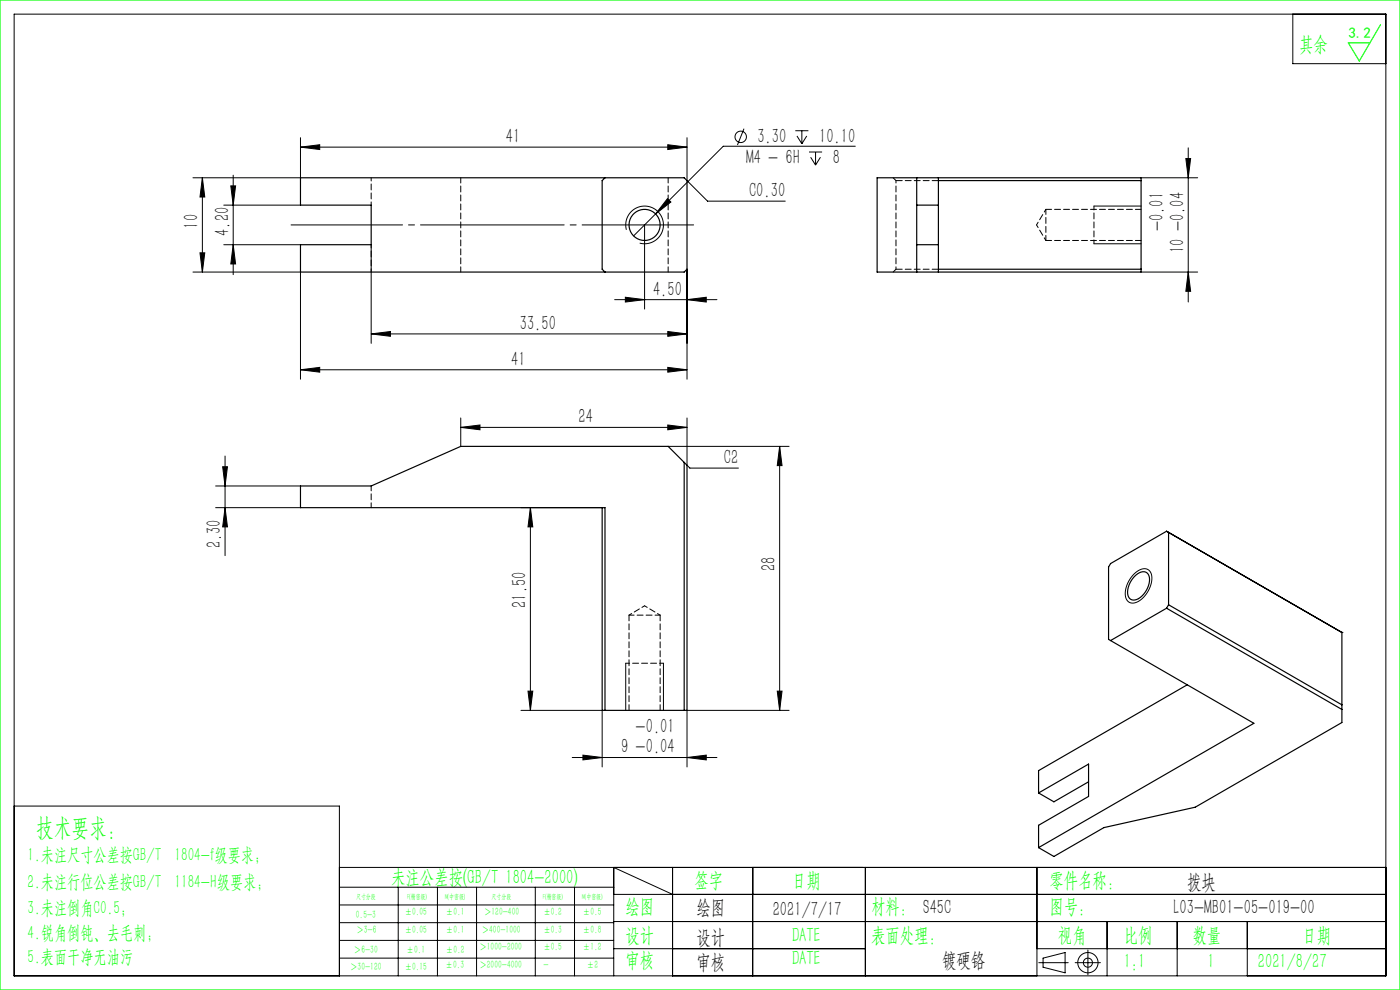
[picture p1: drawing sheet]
<svg xmlns="http://www.w3.org/2000/svg" width="297mm" height="210mm" viewBox="0 0 297 210" stroke-linecap="round" stroke-linejoin="round" font-family="sans-serif">
<g fill="none" stroke="#000" stroke-width=".21">
<path d="M3 3h291v204h-291zM274.3 3v10.5h19.7M42.9 37.7v20M42.9 37.7l.5 4.1h-1zM49 39.4h1l-.5 4.1zM49.5 37.2v21.1M63.7 31.2l4.1-.5v1zM63.7 29.2v8.5h-22.8M63.7 31.2h82M141.7 30.7l4 .5-4 .5zM145.7 29.2v9.1l4.4 4.4h16.5M157.8 27.3l-1.4 3.5"/>
<path d="M168.7 27.7h2.8M169.1 28.8l1 1.7M170.1 27.7v2.8M171.1 28.8l-1 1.7M171.6 32.2h2.8M172 33.4l1 1.6M173 32.2v2.8M174.1 33.4l-1.1 1.6M181.4 31h-28l-19 19M242.1 37.7h12M251.6 33.6h1l-.5 4.1zM252.1 31.4v32.7"/>
<path d="M40.9 57.7h22.8v22.7M42.4 53.6h1l-.5 4.1zM47.5 51.9h16.2M47.5 43.5h16.2M49.5 51.9l.5 4.1h-1zM78.7 51.9v20.9M132.9 48.7a4 4 0 0 1 3.5-5 4 4 0 0 1 4.3 4.4 4 4 0 0 1-5 3.5M136.7 47.7v17.9M141.6 42.1l.7 .8-3.2 2.5zM145.7 57.1v23.3M232.1 51.7h10M232.1 43.7h10"/>
<path d="M242.1 57.7h12M252.1 57.7l.5 4.1h-1zM63.7 78.4l4.1-.5v1zM63.7 78.4h82M78.7 70.8l4.1-.5v1zM78.7 70.8h67M130.4 63.6h21.7M132.7 63.1l4 .5-4 .5zM141.7 70.3l4 .5-4 .5zM141.7 77.9l4 .5-4 .5zM145.7 63.6l4.1-.5v1zM47.2 99h1.1l-.6 4.1z"/>
<path d="M47.7 96.7v21.2M97.7 90.7l4.1-.5v1zM97.7 88.7v6M97.7 90.7h48M141.7 90.2l4 .5-4 .5zM141.7 94.7h25.7M145.7 88.7v10l.7 .6h10.3M165.4 94.7l.5 4.1h-1zM165.4 94.7v56M45.7 103.1h18M45.7 107.7h18M47.7 107.7l.6 4.1h-1.1z"/>
<path d="M110.5 107.7h17.2M112.5 107.7l.5 4.1h-1zM112.5 107.7v43M240.5 121.8a2.39 2.39 0 0 1 3.3-.8 4 4 0 0 1-.4 4.7 3.6 3.6 0 0 1-3.7 2.1 2.65 2.65 0 0 1-.7-3.4l.5-1.3zM110.5 150.7h17.2v12M112 146.6h1l-.5 4.1zM132.7 140.7v10M140.7 140.7v10M164.9 146.6h1l-.5 4.1zM167.4 150.7h-21.7v12M3 171h69v36M121.4 160.7h30.7"/>
<path d="M123.7 160.2l4 .5-4 .5zM145.7 160.7l4.1-.5v1zM72 184h222M72 188.2h58.2M72 192h58.2M72 195.7h58.2M72 199.5h58.2M84.5 188.2v18.8M92.8 188.2v18.8M101.1 188.2v18.8M113.6 188.2v18.8M121.9 188.2v18.8"/>
<path d="M130.2 189.7h163.8M130.2 195.5h163.8M142.7 189.7l-12.5-5.7v23M142.7 184v23M159.7 184v23M183.6 184v23M220 184v23M234.9 195.5v11.5M249.7 195.5v11.5M264.6 195.5v11.5M72 203.2h58.2M130.2 201.2h53.4"/>
<path d="M220 201.2h74M220.4 204.2h6.2M221.3 203.2l4.7-1.1v4.3l-4.7-1.2zM228.1 204.2h5.3M230.8 201.5v5.3"/>
<circle cx="157.1" cy="29" r="1.21"/>
<circle cx="230.8" cy="204.2" r="2.15"/>
<circle cx="230.8" cy="204.2" r=".96"/>
</g>
<path d="M147.1 47.7h-85.4" fill="none" stroke="#000" stroke-width=".21" stroke-dasharray="30.5 1.3 1.3 1.3" stroke-dashoffset="6.8"/>
<path d="M0 0h297v210h-297zM292.9 5.2l-4.5 7.7-2.4-3.8h4.6" fill="none" stroke="#0f0" stroke-width=".25"/>
<path d="M189.5 37.7l.6 .6M190.1 57.1l-.6 .6M232.1 43.7v8M140.7 140.7h-8" fill="none" stroke="#000" stroke-width=".21" stroke-dasharray="1.3 .6" stroke-dashoffset=".4"/>
<g fill="#000">
<path d="M141.7 30.7l4 .5-4 .5zM63.7 31.2l4.1-.5v1z"/>
<path d="M42.4 53.6h1l-.5 4.1zM42.9 37.7l.5 4.1h-1zM252.1 57.7l.5 4.1h-1zM251.6 33.6h1l-.5 4.1z"/>
<path d="M49.5 51.9l.5 4.1h-1zM49 39.4h1l-.5 4.1z"/>
<path d="M132.7 63.1l4 .5-4 .5zM145.7 63.6l4.1-.5v1zM78.7 70.8l4.1-.5v1zM141.7 70.3l4 .5-4 .5zM63.7 78.4l4.1-.5v1zM141.7 77.9l4 .5-4 .5zM141.6 42.1l-2.5 3.3 3.2-2.5zM123.7 160.2l4 .5-4 .5zM145.7 160.7l4.1-.5v1zM97.7 90.7l4.1-.5v1zM141.7 90.2l4 .5-4 .5z"/>
<path d="M47.2 99h1.1l-.6 4.1zM47.7 107.7l.6 4.1h-1.1zM165.4 94.7l.5 4.1h-1zM164.9 146.6h1l-.5 4.1zM112.5 107.7l.5 4.1h-1zM112 146.6h1l-.5 4.1z"/>
</g>
<g fill="none" stroke="#000" stroke-width=".25">
<path d="M63.7 37.7h81.4l.6 .6v18.8l-.6 .6h-81.4v-5.8h15v-8.4h-15zM128.3 37.7l-.6 .6v18.8l.6 .6M186.1 37.7h56v20h-56zM194.5 37.7v20M199.1 37.7v20M199.1 38.3h43M194.5 43.5h4.6M194.5 51.9h4.6M199.1 57.1h43M145.1 98.1v52.6M127.7 107.7v43h18v-52l-4-4h-44l-19 8.4h-15v4.6h64.6v43M247.9 112.9v15.4"/>
<path d="M235.6 135.9l30.4 17.5-45.7 26.4M240.6 122.3a1.95 1.95 0 0 1 3-.5 4.4 4.4 0 0 1-2.1 5.2 1.44 1.44 0 0 1-1.7 .1 1.44 1.44 0 0 1-.6-1.6l.3-1.4zM247.5 129l37.2 21.5M247.5 129l-11.9 6.9M247.9 128.3l36.8 21.2M247.9 128.3l-.4 .7M284.7 134.2h.1M284.7 134.2v19.1l-31.1 17.9-19.4 4.4-10.6 6.1-3.3-1.9M284.7 134.2l-37.2-21.5-11.9 6.8-.4 .8v15.3l.4 .3M251.9 145.3l-31.6 18.2v4.7M220.3 168.2l10.6-6.1v6.8l-10.6 6.2v4.7M230.9 165.8l-7.3 4.3-3.3-1.9"/>
<circle cx="136.7" cy="47.7" r="3.3"/>
</g>
<path d="M78.7 37.7v5.8M78.7 51.9v5.8M219.9 47.7l2 3.3M221.9 44.4l-2 3.3M136.7 128.5l-3.3 2M140 130.5l-3.3-2" fill="none" stroke="#000" stroke-width=".21" stroke-dasharray="1.3 .6" stroke-dashoffset=".6"/>
<path d="M97.7 37.7v20M141.7 37.7v20M221.9 44.4v6.6M78.7 107.7v-4.6M140 130.5h-6.6" fill="none" stroke="#000" stroke-width=".21" stroke-dasharray="1.3 .6" stroke-dashoffset=".2"/>
<path d="M190.1 38.3h9M199.1 57.1h-9" fill="none" stroke="#000" stroke-width=".21" stroke-dasharray="1.3 .6" stroke-dashoffset="-.1"/>
<path d="M190.1 57.1v-18.8" fill="none" stroke="#000" stroke-width=".21" stroke-dasharray="1.3 .6" stroke-dashoffset=".8"/>
<path d="M221.9 51h20.2M242.1 44.4h-20.2M133.4 130.5v20.2M140 150.7v-20.2" fill="none" stroke="#000" stroke-width=".21" stroke-dasharray="1.3 .6" stroke-dashoffset=".1"/>
<text font-size="5.4" fill="#0f0" x="7.7" y="177.2">技术要求：</text>
<g font-size="4.4" fill="#0f0">
<text x="275.6" y="10.8">其余</text>
<text x="83" y="187.5">未注公差按(GB/T 1804-2000)</text>
<text x="147.3" y="188">签字</text>
<text x="168" y="188">日期</text>
<text x="222.6" y="188">零件名称：</text>
<text x="132.7" y="193.6">绘图</text>
<text x="184.8" y="193.6">材料： S45C</text>
<text x="222.6" y="193.6">图号：</text>
<text x="132.7" y="199.8">设计</text>
<text x="168" y="199.8">DATE</text>
<text x="184.8" y="199.8">表面处理：</text>
<text x="224.4" y="199.8">视角</text>
<text x="238.4" y="199.8">比例</text>
<text x="253" y="199.8">数量</text>
<text x="276.3" y="199.8">日期</text>
<text x="132.7" y="205.1">审核</text>
<text x="168" y="204.6">DATE</text>
<text x="238.4" y="205.3">1:1</text>
<text x="256.2" y="205.3">1</text>
<text x="266.9" y="205.3">2021/8/27</text>
</g>
<g font-size="4.4">
<text x="107.3" y="30.3">41</text>
<text x="158.3" y="34.9">M4 - 6H</text>
<text x="160.7" y="30.3">3.30</text>
<text x="173.8" y="30.3">10.10</text>
<text x="176.7" y="34.9">8</text>
<text x="158.9" y="41.8">C0.30</text>
<text x="42.1" y="48.5" transform="rotate(-90 42.1 48.5)">10</text>
<text x="48.6" y="50" transform="rotate(-90 48.6 50)">4.20</text>
<text x="246.8" y="49.1" transform="rotate(-90 246.8 49.1)">-0.01</text>
<text x="251.2" y="53.7" transform="rotate(-90 251.2 53.7)">10 -0.04</text>
<text x="138.5" y="62.7">4.50</text>
<text x="110.3" y="70">33.50</text>
<text x="108.5" y="77.6">41</text>
<text x="122.7" y="89.8">24</text>
<text x="153.6" y="98.4">C2</text>
<text x="46.9" y="116.3" transform="rotate(-90 46.9 116.3)">2.30</text>
<text x="164.5" y="121.2" transform="rotate(-90 164.5 121.2)">28</text>
<text x="111.6" y="128.9" transform="rotate(-90 111.6 128.9)">21.50</text>
<text x="134.8" y="155.4">-0.01</text>
<text x="131.8" y="159.8">9 -0.04</text>
<text x="251.8" y="188.6">拨块</text>
<text x="147.8" y="194">绘图</text>
<text x="163.9" y="194.3">2021/7/17</text>
<text x="249" y="194">L03-MB01-05-019-00</text>
<text x="147.8" y="200.2">设计</text>
<text x="147.8" y="205.5">审核</text>
<text x="199.9" y="205">镀硬铬</text>
</g>
<g font-size="4" fill="#0f0">
<text x="5.9" y="182.6">1.未注尺寸公差按GB/T 1804-f级要求；</text>
<text x="5.9" y="188.4">2.未注行位公差按GB/T 1184-H级要求；</text>
<text x="5.9" y="193.9">3.未注倒角C0.5；</text>
<text x="5.9" y="199.2">4.锐角倒钝、去毛刺；</text>
<text x="5.9" y="204.2">5.表面干净无油污</text>
</g>
<text font-size="3.2" fill="#0f0" x="286.1" y="8">3.2</text>
<g font-size="2.3" fill="#0f0">
<text x="75.5" y="194.7">0.5-3</text>
<text x="75.6" y="198">＞3-6</text>
<text x="85.9" y="194.2">±0.05</text>
<text x="85.9" y="198">±0.05</text>
<text x="94.6" y="194.2">±0.1</text>
<text x="94.6" y="198">±0.1</text>
<text x="102.2" y="198">＞400-1000</text>
<text x="102.7" y="194.2">＞120-400</text>
<text x="115.3" y="194.2">±0.2</text>
<text x="115.3" y="198">±0.3</text>
<text x="123.7" y="194.2">±0.5</text>
<text x="123.7" y="198">±0.8</text>
<text x="75.1" y="202.2">＞6-30</text>
<text x="86.3" y="202.2">±0.1</text>
<text x="94.6" y="202.2">±0.2</text>
<text x="101.7" y="201.6">＞1000-2000</text>
<text x="115.3" y="201.6">±0.5</text>
<text x="123.7" y="201.6">±1.2</text>
<text x="74.3" y="205.8">＞30-120</text>
<text x="85.9" y="205.8">±0.15</text>
<text x="94.5" y="205.4">±0.3</text>
<text x="101.7" y="205.4">＞2000-4000</text>
<text x="115.3" y="205.4">-</text>
<text x="124.5" y="205.4">±2</text>
</g>
<g font-size="1.5" fill="#0f0">
<text x="75.5" y="190.6">尺寸分段</text>
<text x="86.4" y="190.6">F(精密级)</text>
<text x="94.4" y="190.6">M(中密级)</text>
<text x="104.3" y="190.6">尺寸分段</text>
<text x="115.2" y="190.6">F(精密级)</text>
<text x="123.5" y="190.6">M(中密级)</text>
</g>
</svg>
